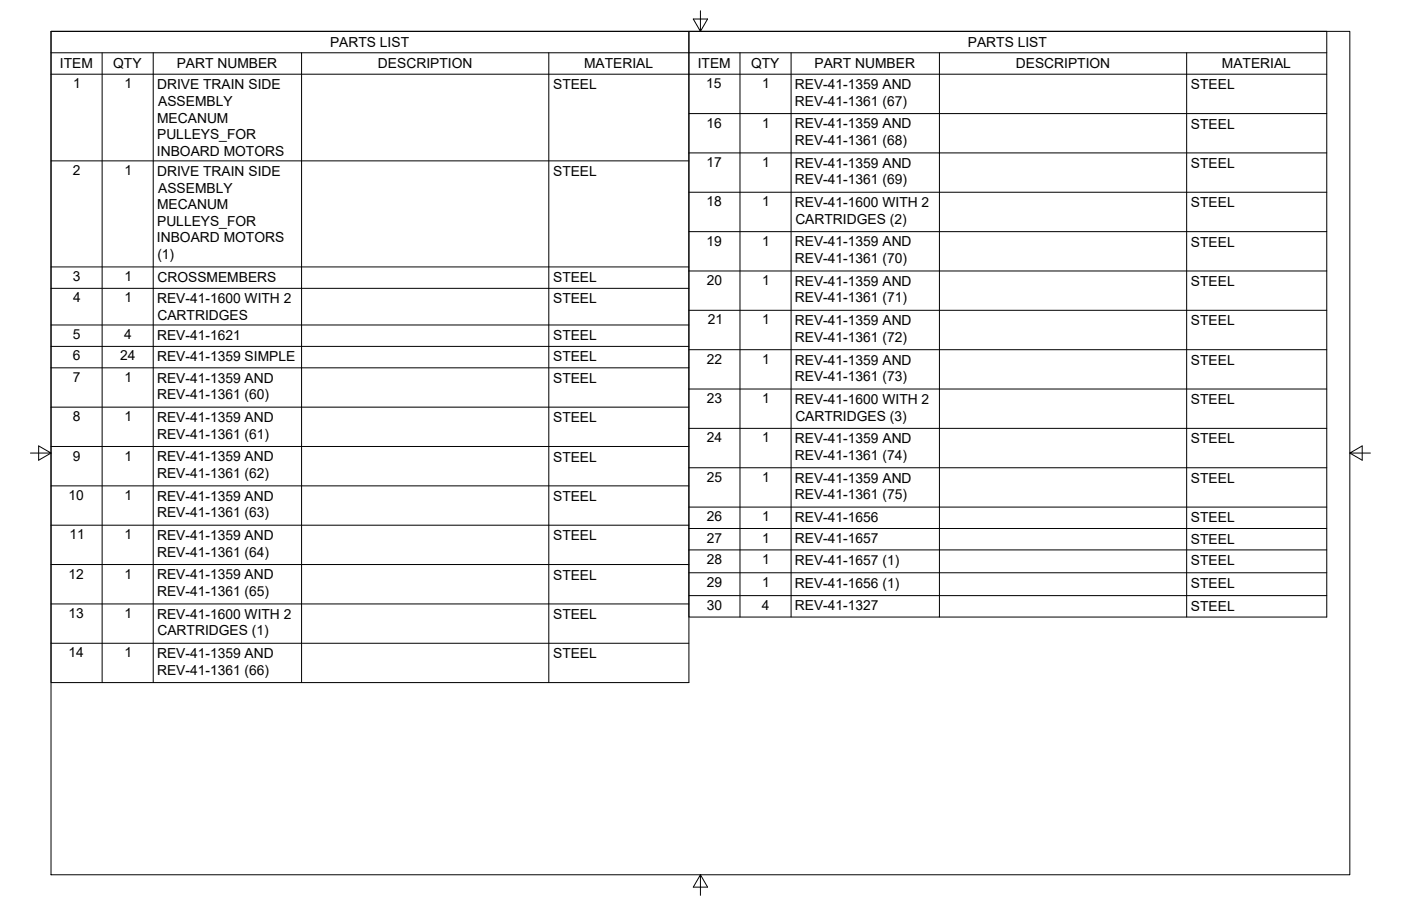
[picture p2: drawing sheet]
<svg xmlns="http://www.w3.org/2000/svg" width="432mm" height="279mm" viewBox="0 0 432 279" stroke-linecap="round" stroke-linejoin="round" font-family="sans-serif">
<!-- layer: Border -->
<path d="M15.7 9.7h400.3v260.1h-400.3zM215.9 3.3v6.4l-2.2-3.8h4.4l-2.2 3.8M9.4 139.7h6.3l-3.8-2.2v4.4l3.8-2.2M416 139.7l3.8 2.2v-4.4l-3.8 2.2h6.4M215.9 269.8l2.2 3.8h-4.4l2.2-3.8v6.3" fill="none" stroke="#000" stroke-width=".31"/>
<!-- layer: BOM -->
<g fill="none" stroke="#000" stroke-width=".31">
<path d="M15.7 9.7h196.6v180.6h196.6v-180.6h-196.6v200.8h-196.6zM15.7 16.3h393.2M31.5 16.3v194.2M47.2 16.3v194.2M92.9 16.3v194.2M169.1 16.3v194.2M228.1 16.3v174M243.8 16.3v174M289.5 16.3v174M365.7 16.3v174M15.7 22.9h393.2M212.3 35h196.6"/>
<path d="M15.7 49.6h196.6M212.3 47.2h196.6M212.3 59.3h196.6M212.3 71.4h196.6M15.7 82.3h196.6M15.7 88.9h196.6M212.3 83.6h196.6M212.3 95.7h196.6M15.7 100.2h196.6M15.7 106.8h196.6M15.7 113.4h196.6M212.3 107.8h196.6"/>
<path d="M212.3 120h196.6M15.7 125.6h196.6M15.7 137.7h196.6M212.3 132.1h196.6M15.7 149.8h196.6M212.3 144.3h196.6M212.3 156.4h196.6M15.7 162h196.6M15.7 174.1h196.6M212.3 163h196.6M212.3 169.6h196.6M212.3 176.6h196.6"/>
<path d="M15.7 186.2h196.6M15.7 198.4h196.6M212.3 183.7h196.6"/>
</g>
<g font-size="4.3">
<text x="101.7" y="14.5">PARTS LIST</text>
<text x="298.3" y="14.5">PARTS LIST</text>
<text x="18.5" y="21.1">ITEM</text>
<text x="34.9" y="21">QTY</text>
<text x="54.5" y="21.1">PART NUMBER</text>
<text x="116.5" y="21.1">DESCRIPTION</text>
<text x="180" y="21.1">MATERIAL</text>
<text x="215.1" y="21.1">ITEM</text>
<text x="231.5" y="21">QTY</text>
<text x="251" y="21.1">PART NUMBER</text>
<text x="313.1" y="21.1">DESCRIPTION</text>
<text x="376.6" y="21.1">MATERIAL</text>
<text x="22.6" y="27.2">1</text>
<text x="38.3" y="27.2">1</text>
<text x="48.4" y="27.5">DRIVE TRAIN SIDE</text>
<text x="170.5" y="27.5">STEEL</text>
<text x="217.7" y="27.2">15</text>
<text x="234.9" y="27.2">1</text>
<text x="245" y="27.5">REV-41-1359 AND</text>
<text x="367.1" y="27.5">STEEL</text>
<text x="48.7" y="32.6">ASSEMBLY</text>
<text x="245" y="32.6">REV-41-1361 (67)</text>
<text x="48.4" y="37.8">MECANUM</text>
<text x="217.7" y="39.3">16</text>
<text x="234.9" y="39.3">1</text>
<text x="245" y="39.6">REV-41-1359 AND</text>
<text x="367.1" y="39.6">STEEL</text>
<text x="48.4" y="42.9">PULLEYS_FOR</text>
<text x="245" y="44.7">REV-41-1361 (68)</text>
<text x="22.5" y="54">2</text>
<text x="38.3" y="54">1</text>
<text x="48.4" y="48">INBOARD MOTORS</text>
<text x="217.7" y="51.5">17</text>
<text x="234.9" y="51.5">1</text>
<text x="245" y="51.8">REV-41-1359 AND</text>
<text x="367.1" y="51.8">STEEL</text>
<text x="48.4" y="54.3">DRIVE TRAIN SIDE</text>
<text x="48.7" y="59.4">ASSEMBLY</text>
<text x="170.5" y="54.3">STEEL</text>
<text x="245" y="56.9">REV-41-1361 (69)</text>
<text x="48.4" y="64.5">MECANUM</text>
<text x="217.7" y="63.6">18</text>
<text x="234.9" y="63.6">1</text>
<text x="245" y="63.9">REV-41-1600 WITH 2</text>
<text x="367.1" y="63.9">STEEL</text>
<text x="48.4" y="69.6">PULLEYS_FOR</text>
<text x="245.1" y="69">CARTRIDGES (2)</text>
<text x="48.4" y="74.8">INBOARD MOTORS</text>
<text x="217.7" y="75.8">19</text>
<text x="234.9" y="75.8">1</text>
<text x="245" y="76">REV-41-1359 AND</text>
<text x="367.1" y="76.1">STEEL</text>
<text x="48.5" y="79.9">(1)</text>
<text x="245" y="81.2">REV-41-1361 (70)</text>
<text x="22.4" y="86.7">3</text>
<text x="38.3" y="86.7">1</text>
<text x="48.5" y="87">CROSSMEMBERS</text>
<text x="170.5" y="87">STEEL</text>
<text x="217.9" y="87.9">20</text>
<text x="234.9" y="87.9">1</text>
<text x="245" y="88.2">REV-41-1359 AND</text>
<text x="367.1" y="88.2">STEEL</text>
<text x="22.5" y="93.2">4</text>
<text x="38.3" y="93.3">1</text>
<text x="48.4" y="93.5">REV-41-1600 WITH 2</text>
<text x="170.5" y="93.6">STEEL</text>
<text x="245" y="93.3">REV-41-1361 (71)</text>
<text x="48.5" y="98.6">CARTRIDGES</text>
<text x="218.2" y="100">21</text>
<text x="234.9" y="100">1</text>
<text x="245" y="100.3">REV-41-1359 AND</text>
<text x="367.1" y="100.3">STEEL</text>
<text x="22.4" y="104.5">5</text>
<text x="38.2" y="104.5">4</text>
<text x="48.4" y="104.8">REV-41-1621</text>
<text x="170.5" y="104.8">STEEL</text>
<text x="245" y="105.4">REV-41-1361 (72)</text>
<text x="22.4" y="111.1">6</text>
<text x="37" y="111.1">24</text>
<text x="48.4" y="111.4">REV-41-1359 SIMPLE</text>
<text x="170.5" y="111.4">STEEL</text>
<text x="217.9" y="112.2">22</text>
<text x="234.9" y="112.2">1</text>
<text x="245" y="112.4">REV-41-1359 AND</text>
<text x="367.1" y="112.5">STEEL</text>
<text x="22.4" y="117.8">7</text>
<text x="38.3" y="117.8">1</text>
<text x="48.4" y="118">REV-41-1359 AND</text>
<text x="170.5" y="118">STEEL</text>
<text x="245" y="117.6">REV-41-1361 (73)</text>
<text x="48.4" y="123.1">REV-41-1361 (60)</text>
<text x="217.9" y="124.3">23</text>
<text x="234.9" y="124.3">1</text>
<text x="245" y="124.6">REV-41-1600 WITH 2</text>
<text x="367.1" y="124.6">STEEL</text>
<text x="22.4" y="129.9">8</text>
<text x="38.3" y="129.9">1</text>
<text x="48.4" y="130.2">REV-41-1359 AND</text>
<text x="170.5" y="130.2">STEEL</text>
<text x="245.1" y="129.7">CARTRIDGES (3)</text>
<text x="48.4" y="135.3">REV-41-1361 (61)</text>
<text x="217.9" y="136.4">24</text>
<text x="234.9" y="136.4">1</text>
<text x="245" y="136.7">REV-41-1359 AND</text>
<text x="367.1" y="136.7">STEEL</text>
<text x="22.4" y="142">9</text>
<text x="38.3" y="142">1</text>
<text x="48.4" y="142.3">REV-41-1359 AND</text>
<text x="170.5" y="142.3">STEEL</text>
<text x="245" y="141.8">REV-41-1361 (74)</text>
<text x="48.4" y="147.4">REV-41-1361 (62)</text>
<text x="217.8" y="148.6">25</text>
<text x="234.9" y="148.6">1</text>
<text x="245" y="148.8">REV-41-1359 AND</text>
<text x="367.1" y="148.9">STEEL</text>
<text x="21.1" y="154.2">10</text>
<text x="38.3" y="154.2">1</text>
<text x="48.4" y="154.4">REV-41-1359 AND</text>
<text x="170.5" y="154.5">STEEL</text>
<text x="245" y="154">REV-41-1361 (75)</text>
<text x="48.4" y="159.6">REV-41-1361 (63)</text>
<text x="217.9" y="160.7">26</text>
<text x="234.9" y="160.7">1</text>
<text x="245" y="161">REV-41-1656</text>
<text x="367.1" y="161">STEEL</text>
<text x="21.4" y="166.3">11</text>
<text x="38.3" y="166.3">1</text>
<text x="48.4" y="166.6">REV-41-1359 AND</text>
<text x="170.5" y="166.6">STEEL</text>
<text x="217.9" y="167.3">27</text>
<text x="234.9" y="167.3">1</text>
<text x="245" y="167.6">REV-41-1657</text>
<text x="367.1" y="167.6">STEEL</text>
<text x="48.4" y="171.7">REV-41-1361 (64)</text>
<text x="217.9" y="173.9">28</text>
<text x="234.9" y="173.9">1</text>
<text x="21.1" y="178.4">12</text>
<text x="38.3" y="178.4">1</text>
<text x="48.4" y="178.7">REV-41-1359 AND</text>
<text x="170.5" y="178.7">STEEL</text>
<text x="245" y="174.2">REV-41-1657 (1)</text>
<text x="367.1" y="174.2">STEEL</text>
<text x="48.4" y="183.8">REV-41-1361 (65)</text>
<text x="217.9" y="181">29</text>
<text x="234.9" y="181">1</text>
<text x="245" y="181.3">REV-41-1656 (1)</text>
<text x="367.1" y="181.3">STEEL</text>
<text x="21.1" y="190.6">13</text>
<text x="38.3" y="190.6">1</text>
<text x="48.4" y="190.8">REV-41-1600 WITH 2</text>
<text x="170.5" y="190.9">STEEL</text>
<text x="217.8" y="188">30</text>
<text x="234.8" y="188">4</text>
<text x="245" y="188.3">REV-41-1327</text>
<text x="367.1" y="188.3">STEEL</text>
<text x="48.5" y="196">CARTRIDGES (1)</text>
<text x="21.1" y="202.7">14</text>
<text x="38.3" y="202.7">1</text>
<text x="48.4" y="203">REV-41-1359 AND</text>
<text x="170.5" y="203">STEEL</text>
<text x="48.4" y="208.1">REV-41-1361 (66)</text>
</g>
</svg>
